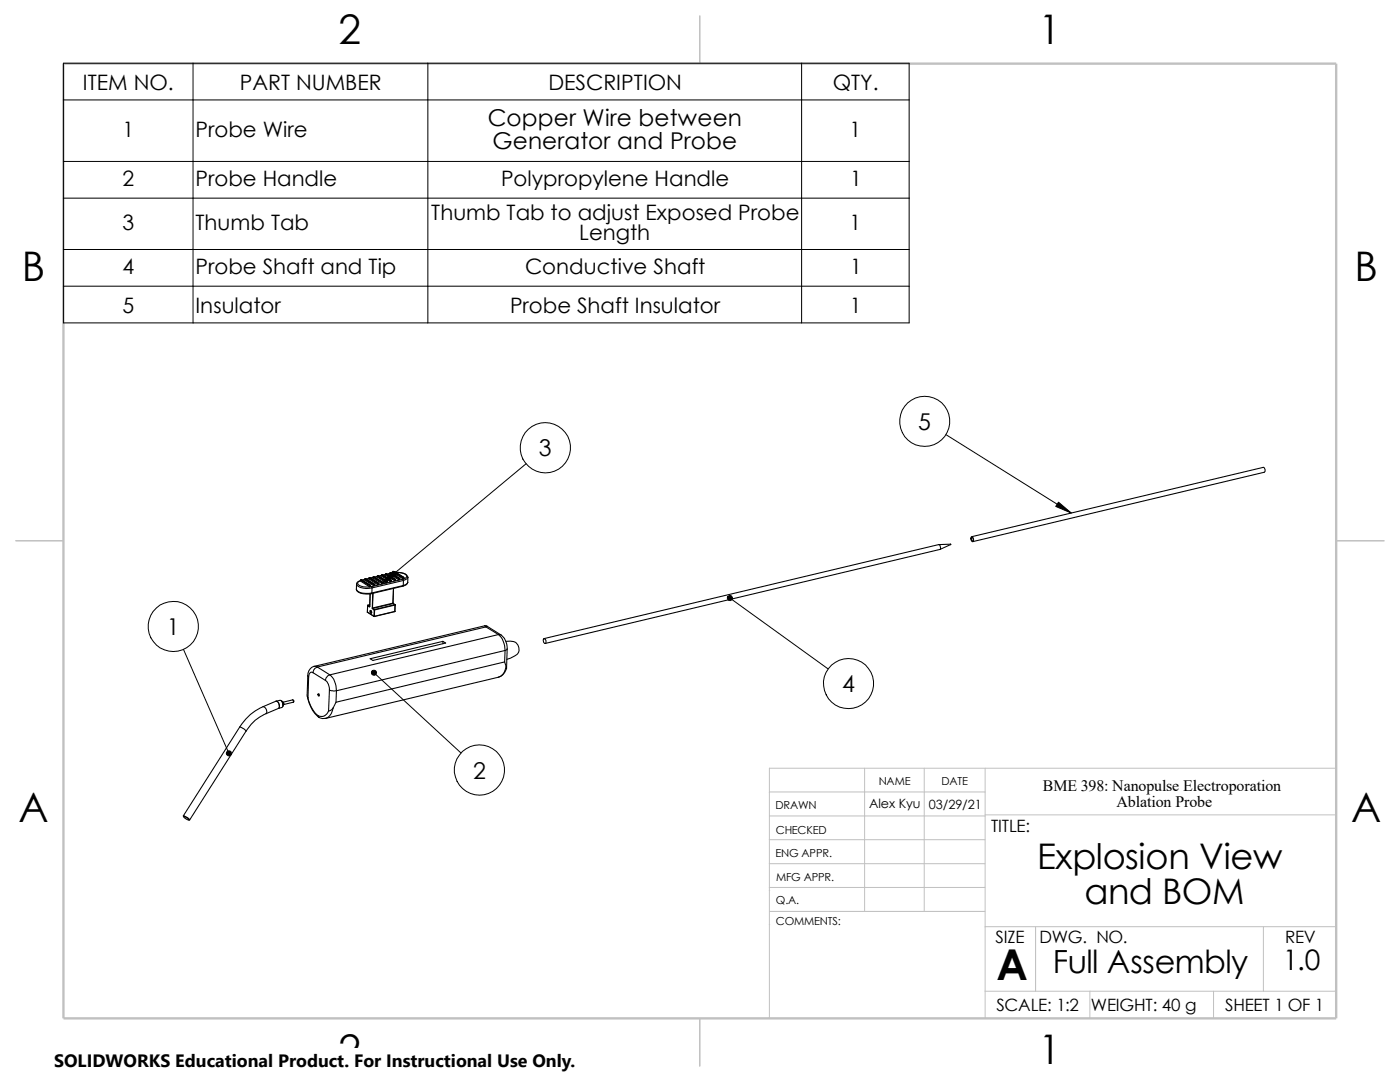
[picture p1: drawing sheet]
<svg xmlns="http://www.w3.org/2000/svg" width="279mm" height="216mm" viewBox="0 0 279 216" stroke-linecap="round" stroke-linejoin="round" font-family="sans-serif">
<g fill="none" stroke="#c0c0c0" stroke-width=".2">
<path d="M153.5 158h43.1M172.6 153.3v28.6M184.4 153.3v28.6M196.6 153.3v49.9M266.7 153.3h-113.2v49.9M153.5 162.8h43.1M153.5 167.6h43.1M153.5 177.7h.1M153.5 177.1h43.1M153.5 172.3h43.1M196.6 162.6h70.1M153.5 184.5h.1"/>
<path d="M153.6 181.9h43M196.6 197.8h70.1M196.6 184.9h70.1M206.7 184.9v12.9M217.5 197.8v5.4M242.2 197.8v5.4M252.1 184.9v12.9"/>
</g>
<path d="M139.7 3.2v9.5M3.1 107.9h9.6M266.7 107.9h9.5M139.7 203.2v9.5" fill="none" stroke="#c0c0c0" stroke-width=".21"/>
<path d="M12.7 12.7h254v190.5h-254z" fill="none" stroke="#c0c0c0" stroke-width=".47"/>
<g fill="none" stroke="#000" stroke-width=".21">
<path d="M71.1 117.6a1.82 1.82 0 0 0 2.1 .9l1-.1M71.1 117.6a1.35 1.35 0 0 0 1.3 .8l1.8-.1M71.1 117.6h.1M71.2 116.6l-.1 1M71.2 116.6a2.36 2.36 0 0 0 2.5 .8l.6-.1M72 115.8l-.8 .4v.4M72 115.9l-.5 .2-.1 .3a1.16 1.16 0 0 0 1.1 .7h1.7M72 115.7v.3l1.7 1.1M72 115.7l1.7 1.2M72 115.7h.1M72 115.7l1.8 1.1M72.1 115.7l1.9 1.1"/>
<path d="M72.1 115.7h-.1M72.1 115.7l1.8 1.1M72.1 115.7h.1M72.3 115.7h.5l-.5 .1M72.8 115.6v.1l1.8 1.2M72.8 115.6l1.8 1.1 .2-.1M72.9 115.5l-.1 .1M72.9 115.5l1.7 1.1M73 115.5l1.8 1.1M73 115.5h-.2M73 115.5h-.1M73 115.5h.1"/>
<path d="M73.1 115.6l.5-.2-.4 .2M73.6 115.4v.1l1.8 1.2M73.6 115.4l1.8 1.1M73.7 115.3l-.1 .1M73.7 115.3l1.7 1.1M73.7 116.9v.2M73.8 116.8h.1M73.8 116.8l-.1 .1M73.8 115.3l1.8 1.1M73.8 115.3h-.1M73.8 115.3h.1M73.9 118.5l-.1 2.5"/>
<path d="M73.9 115.4l.6-.2-.5 .2M73.9 116.8h.1M74 116.8v.2l-.3 .1M74 116.8l-.3 .1M74.2 117.1l.1 .2M74.2 118.3v.1M74.3 117.3l-.1 1M74.4 118.4l-.1 2.9M74.5 118.4l-.2 2.9M74.5 115.1l-.1 .3 1.8 1.1M74.5 115.1l1.7 1.2M74.5 115.1h.1"/>
<path d="M74.5 115.1l1.8 1.1M74.6 116.6v.3M74.6 115.1l1.8 1.1M74.6 115.1h-.1M74.6 115.1h.1M74.7 116.6h-.1M74.7 116.6h.1M74.8 115.1h.5l-.5 .1M74.8 116.6v.2l-.2 .1M75.3 115v.1l1.8 1.2M75.3 115l1.8 1.1 .2-.1M75.4 114.9l-.1 .1"/>
<path d="M75.4 114.9l1.7 1.1M75.4 116.4v.1M75.4 116.5v.2M75.5 114.9l1.8 1.1M75.5 114.9h-.2M75.5 114.9h-.1M75.5 114.9h.1M75.6 116.4h-.2M75.6 116.4v.1M75.6 116.5v.1l-.2 .1M75.6 116.5h-.2M76.1 114.9l-.5 .1"/>
<path d="M76.1 114.8v.1l1.8 1.2M76.1 114.8l1.8 1.1M76.2 114.7l1.7 1.1M76.2 116.3v.2M76.3 116.2l-.1 .1M76.3 116.2h.1M76.3 114.7l-.2 .1M76.3 114.7l1.8 1.1M76.3 114.7h.1M76.3 114.7h-.1M76.4 116.2h.1M76.5 116.2v.2l-.3 .1"/>
<path d="M76.5 116.2l-.3 .1M76.9 114.6l-.5 .2 .5-.1M76.9 114.6v.2l1.8 1.1M76.9 114.6l1.8 1.1h.3M77 114.5l-.1 .1M77 114.5l1.7 1.1M77 114.5h.2M77.1 116v.3M77.1 114.5l1.8 1.1M77.1 114.5l-.1 .1M77.2 116h-.1M77.2 116h.1"/>
<path d="M77.3 116v.2l-.2 .1M77.8 114.4l-.5 .2M77.8 114.5l-.5 .1M77.8 114.4v.2l1.8 1.1M77.8 114.4l1.8 1.1 .2-.1M77.9 114.3l-.1 .1M77.9 114.3l1.7 1.1M77.9 115.9v.2M77.9 115.8v.1M78 114.3l1.8 1.1M78 114.3h-.2M78 114.3l1.7 1.1"/>
<path d="M78 114.3h.1M78.1 115.8h-.2M78.1 115.8v.1M78.1 115.9v.1l-.2 .1M78.1 115.9h-.2M78.4 114.3h.1M78.4 114.3l-.3 .1 .3-.1M78.6 114.3h-.2M78.6 114.2v.1l1.8 1.2M78.6 114.2l1.8 1.1M78.7 114.1l-.1 .1M78.7 114.1l1.7 1.1"/>
<path d="M78.7 115.6v.3M78.7 115.6h.2M78.8 114.1h-.1M78.8 114.1l1.8 1.1M78.8 114.1h.1M78.9 115.6l.1 .1M79 115.7v.1l-.3 .1M79 114.2h.3a2.2 2.2 0 0 1 2 .8l.1 .1M79 114.2h.5a1.92 1.92 0 0 1 1.7 .8l-.4 .4-.4 .2M79.6 115.4v.3M79.7 115.4h-.1M79.7 115.4h.1"/>
<path d="M79.8 115.4v.3h-.2M80.4 117l-6.2 1.4M80.4 115.6l-6.2 1.5M80.4 115.3v.2M80.4 115.6l.1 .2M80.4 115.2v.1M80.5 116.8l-.1 .2M80.5 116.8l-6.3 1.5M80.5 115.8l-6.2 1.5M80.5 115.8v1M80.6 115.2h-.2M80.6 115.2v.1"/>
<path d="M80.6 115.3v.1l-.2 .1M80.6 115.3h-.2M81.3 116.2a.84 .84 0 0 1-.9 .8M81.4 116.2a.91 .91 0 0 1-.9 .6M81.4 116.2h.1M81.4 115.2a.91 .91 0 0 1-.9 .6M81.4 115.2v1M81.4 115.2h.1M187.3 108.7a.64 .64 0 0 1 .2 .9l-78.7 18.8M187.3 108.7l-78.7 18.7M189.7 108.6v.1M189.7 108.7l-2.1 .9"/>
<path d="M189.7 108.6l-2.4 .1M193.8 107.1a.53 .53 0 0 1 .5 .4 .53 .53 0 0 1-.2 .6l-.3-.4zM193.9 107.3a.35 .35 0 0 1 .3 .3 .35 .35 0 0 1-.2 .3l-.2-.4zM193.9 107.1l58.2-13.8a.58 .58 0 0 1 .2 .9l-58.2 13.9M56.2 139.8l.4 .5-.2 .7v-.7zM58.4 139.7l.2 .1-.1 .3M58.4 139.7l-1.9 .4 .1 .5 1.9-.5M61.3 138.9l.1 .5a6.4 6.4 0 0 0 2.2 3.7l-.1-.3M61.4 134.8l.2 .3M61.4 134.8l-.1 4.1 .2 .3M61.5 139.2a6.4 6.4 0 0 0 2 3.6M61.6 135.1l-.1 4.1"/>
<path d="M62.5 134.2l-.4-.1-.2 .1-.3 .9M62.5 134.2l2.4 1.6M62.7 133a1.8 1.8 0 0 0-1.3 1.8M62.7 133l.6 .1M63.3 133.1a1.24 1.24 0 0 0-.8 1.1M63.3 133.1l2.5 1.6M63.5 138.4a.21 .21 0 0 1 .2 .2 .21 .21 0 0 1-.2 .3zM64.9 135.8a2.25 2.25 0 0 1 .8 1.9M65.7 137.7l-.1 4.2M65.7 137.7l.5 .1h.9M65.8 134.7a1.38 1.38 0 0 0-.9 1.1M65.8 134.7a4.1 4.1 0 0 1 1.3 3.1"/>
<path d="M67.1 137.8v2.3M73.3 122.1v.1M73.3 122.1h.1M73.3 122.2l1.4 .8M73.3 122.1l1.3 .9M73.4 120.9h.1M73.4 120.9l-.1 1.2M73.4 120.9l.3 .2M73.4 120.8h.1M73.4 120.8l.3 .2M73.4 120.8v.1M73.7 121v.1"/>
<path d="M73.7 121h.1M73.8 121l-.1 .1M73.8 121h.1M73.8 120.7l-.4 .1M73.9 131.4l14.5-3.4 .5 .3-14.5 3.5zM74 121.8l.2 .3-.1 .2-.2-.2zM74.3 121.3v.2M74.3 121.3h.1M74.3 121.5l.4 .2M74.3 121.3l.1 .1M74.4 121.4l.3 .2M74.4 121.4l-.1 .1"/>
<path d="M74.6 123h.1M74.7 123h.1M74.7 121.7l-.1 1.3M74.7 121.7h.1M74.7 121.6v.1M74.7 121.6l.1 .1M74.8 121.7l-.1 1.3M78.4 120.4h.1M78.4 120.4l.1-3-.1 3M78.4 120.4l-4.1 .9M78.4 120.4l.4 .2M78.4 120.4l-4 1"/>
<path d="M78.5 120.4l.3 .2M78.5 120.4h.1M78.8 122h.1M78.8 122l-4.1 1M78.8 120.6l.1 .1M78.8 120.6v.1M78.8 120.6h.1M78.8 120.7l-4 1M78.8 120.6l-4.1 1M78.8 120.7v1.3M78.9 120.7h-.1M78.9 120.7l-.1 1.3"/>
<path d="M88.4 128v.4M96.7 124.9h.5M96.7 124.9l.3 .2M96.7 124.9l-34 8.1M97 125.1l-33.7 8M97 125.1l2.5 1.5M97.2 124.9l2.8 1.8M97.2 124.9l-.2 .2M99.5 126.6l.5 .1M99.5 126.6l-33.7 8.1M99.5 126.6a4.3 4.3 0 0 1 1.3 3.2M100 126.7a3.4 3.4 0 0 1 1.2 2.8"/>
<path d="M100.7 132.1l.3 .9M100.7 132.1l-33.6 8M100.8 129.8l-33.7 8M100.8 129.8l-.1 2.3M101 128a2.28 2.28 0 0 1 2.1 .4 1.48 1.48 0 0 1-.4 2.5l-1.6 .7M101 133l.1 .4a2.52 2.52 0 0 1-1.7 1.7M101 133a2.36 2.36 0 0 1-1.5 2.1l-34.5 8.2M101.2 129.5l-.4 .3M101.2 129.5l-.1 3.8M108.6 127.4a.61 .61 0 0 1 .2 1 .6 .6 0 0 1-.2-1zM47.8 145.1l-11.2 17.7 .8 .4 .4 .4 11.3-17.7M47.8 145.1l.8 .3 .5 .5"/>
<path d="M52.5 141a10 10 0 0 0-4.7 4.1M52.5 141a.94 .94 0 0 1 .6 1.4M53.1 142.4a8.3 8.3 0 0 0-4 3.5M55.6 141.4l-2.5 1M55.8 140.8l-.2 .6M55.8 140.8l-.2-.6-.5-.3 .8-.2a.92 .92 0 0 1 .3 1.5l-.6 .2M55.8 140.8l-.2-.6-.5-.3-2.6 1.1M56.5 140.2h.1M63.6 143.1a1.79 1.79 0 0 0 1.4 .2M65.6 141.9a1.45 1.45 0 0 1-2.1 .9M66.5 141.2a2.42 2.42 0 0 1-1.5 2.1M66.5 141.2l-.3 .4-.6 .3"/>
<path d="M67.1 140.1l-.6 1.1M36.6 162.9l.5 .2 .7 .5a1.39 1.39 0 0 1-1.2-.7z"/>
<circle cx="74" cy="122.1" r=".25"/>
</g>
<g fill="none" stroke="#000" stroke-width=".2">
<path d="M12.7 12.6h168.7v51.8h-168.7zM12.7 19.9h168.7M38.5 12.6v51.8M85.4 12.6v51.8M160 12.6v51.8M12.7 32.2h168.7M12.7 39.5h168.7M12.7 49.8h168.7M12.7 57.1h168.7M105 92.5l-28.8 24M188.8 86.7l25 15.7M145.7 119.3l19.6 14.2"/>
<path d="M36.6 129.6l9.1 20.7M74.6 134.2l17.4 16"/>
<circle cx="108.8" cy="89.3" r="5"/>
<circle cx="184.6" cy="84.1" r="5"/>
<circle cx="34.6" cy="125" r="5"/>
<circle cx="169.4" cy="136.4" r="5"/>
<circle cx="95.7" cy="153.6" r="5"/>
</g>
<g fill="#000" stroke="#000" stroke-width=".2">
<path d="M78.4 114l.7 .8-2.9 1.7zM211.2 100.2l2.6 2.2-3.1-1.4z"/>
<path d="M145.2 119a.52 .52 0 0 1 .9 .1 .52 .52 0 0 1-.4 .8 .52 .52 0 0 1-.5-.7v-.2l.5 .3z" fill-rule="evenodd"/>
<path d="M74.3 133.9a.5 .5 0 0 1 .8 .1 .5 .5 0 0 1-.4 .7 .5 .5 0 0 1-.5-.6l.1-.2 .3 .3z" fill-rule="evenodd"/>
<path d="M45.3 149.9a.51 .51 0 0 1 .8 .1 .51 .51 0 0 1-.2 .8l-.2-.5 .2 .5h-.4a.49 .49 0 0 1-.2-.9z" fill-rule="evenodd"/>
</g>
<path d="M10.8 209.2h104.1v6.7h-104.1z" fill="#fff"/>
<text font-size="8.5" x="198.8" y="195.5">A</text>
<g font-size="8.1">
<text x="67.6" y="8.8">2</text>
<text x="207.3" y="8.8">1</text>
<text x="4.4" y="56.1">B</text>
<text x="270.3" y="56.1">B</text>
<text x="3.7" y="164.1">A</text>
<text x="269.6" y="164.1">A</text>
<text x="67.6" y="212.3">2</text>
<text x="207.3" y="212.3">1</text>
</g>
<g font-size="7">
<text x="207" y="173.4">Explosion View</text>
<text x="216.4" y="180.4">and BOM</text>
</g>
<text font-size="6.4" x="210.1" y="194.1">Full Assembly</text>
<text font-size="5.6" x="256" y="193.5">1.0</text>
<g font-size="4.6">
<text x="97.3" y="25.1">Copper Wire between</text>
<text x="98.3" y="29.7">Generator and Probe</text>
<text x="183.3" y="85.8">5</text>
<text x="107.5" y="91.1">3</text>
<text x="33.3" y="126.7">1</text>
<text x="168.1" y="138.1">4</text>
<text x="94.4" y="155.4">2</text>
</g>
<g font-size="4.2">
<text x="16.6" y="17.9">ITEM NO.</text>
<text x="47.9" y="17.9">PART NUMBER</text>
<text x="109.5" y="17.9">DESCRIPTION</text>
<text x="166.2" y="17.9">QTY.</text>
<text x="24.4" y="27.3">1</text>
<text x="39" y="27.3">Probe Wire</text>
<text x="169.5" y="27.3">1</text>
<text x="24.4" y="37.1">2</text>
<text x="39" y="37.1">Probe Handle</text>
<text x="100" y="37.1">Polypropylene Handle</text>
<text x="169.7" y="37.1">1</text>
<text x="24.4" y="45.9">3</text>
<text x="39" y="45.9">Thumb Tab</text>
<text x="86.1" y="43.8">Thumb Tab to adjust Exposed Probe</text>
<text x="115.6" y="47.9">Length</text>
<text x="169.5" y="45.9">1</text>
<text x="24.4" y="54.7">4</text>
<text x="39" y="54.7">Probe Shaft and Tip</text>
<text x="104.8" y="54.7">Conductive Shaft</text>
<text x="169.6" y="54.7">1</text>
<text x="24.4" y="62.4">5</text>
<text x="39" y="62.4">Insulator</text>
<text x="101.8" y="62.4">Probe Shaft Insulator</text>
<text x="169.6" y="62.4">1</text>
</g>
<text font-size="3.6" x="10.8" y="213">SOLIDWORKS Educational Product. For Instructional Use Only.</text>
<g font-size="3.4">
<text x="197.8" y="166">TITLE:</text>
<text x="198.7" y="188.1">SIZE</text>
<text x="207.5" y="188.1">DWG. NO.</text>
<text x="256.5" y="188.2">REV</text>
<text x="198.8" y="201.7">SCALE: 1:2</text>
<text x="217.7" y="201.8">WEIGHT: 40 g</text>
<text x="244.5" y="201.7">SHEET 1 OF 1</text>
</g>
<g font-size="3.2">
<text x="208.2" y="157.9">BME 398: Nanopulse Electroporation</text>
<text x="222.8" y="161.1">Ablation Probe</text>
</g>
<g font-size="2.5">
<text x="173.5" y="161.3">Alex Kyu</text>
<text x="185.4" y="161.4">03/29/21</text>
</g>
<g font-size="2.2">
<text x="154.8" y="161.5">DRAWN</text>
<text x="175.4" y="156.7">NAME</text>
<text x="187.9" y="156.7">DATE</text>
<text x="154.8" y="166.3">CHECKED</text>
<text x="154.8" y="171">ENG APPR.</text>
<text x="154.9" y="175.7">MFG APPR.</text>
<text x="154.9" y="184.7">COMMENTS:</text>
<text x="154.9" y="180.5">Q.A.</text>
</g>
</svg>
